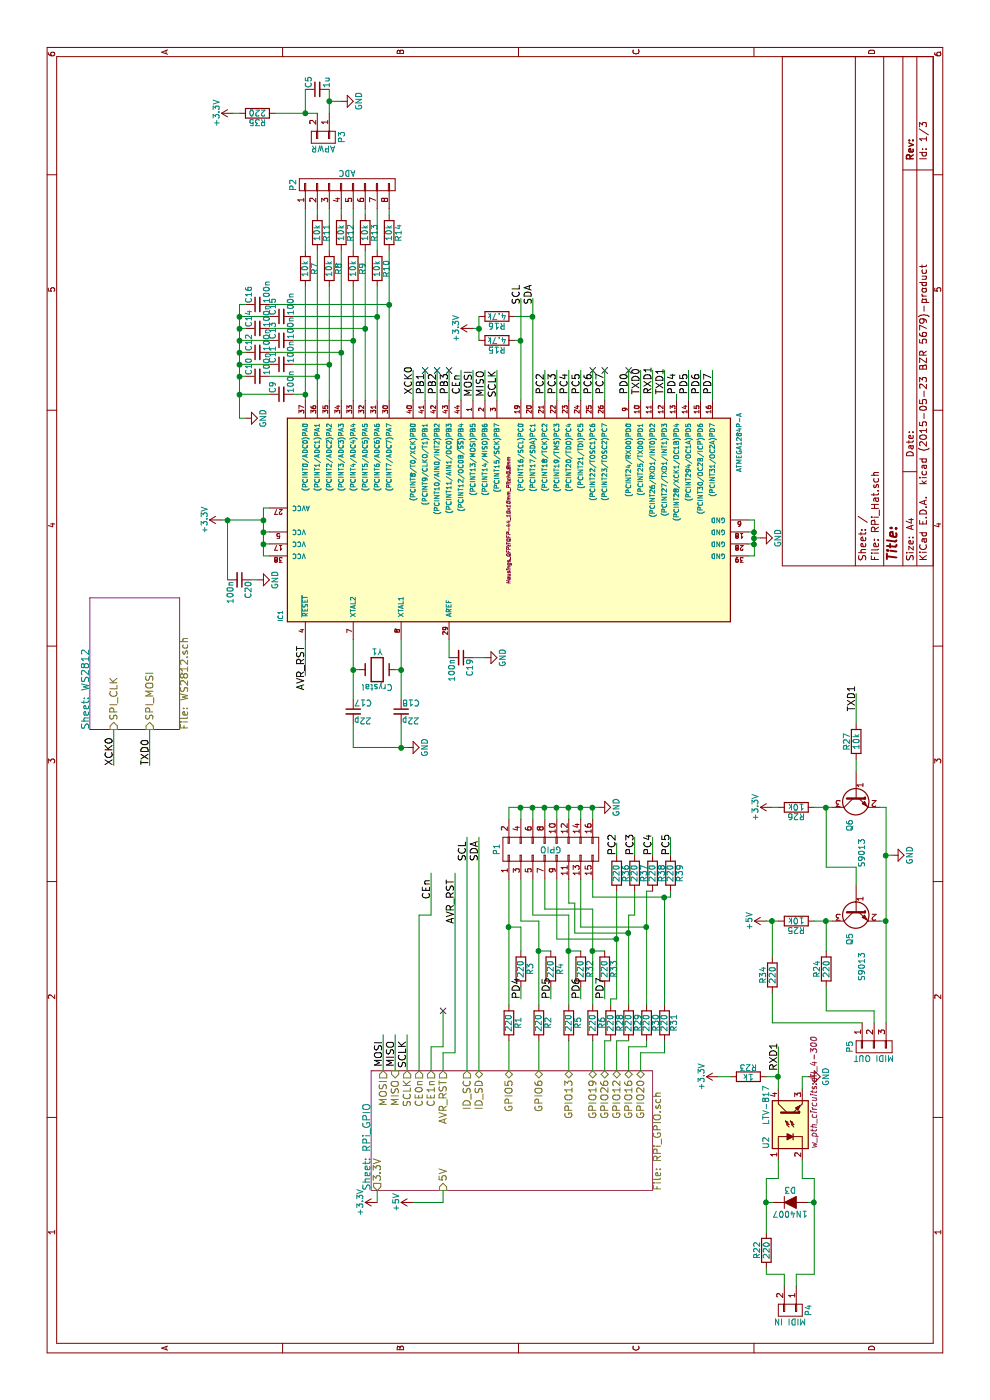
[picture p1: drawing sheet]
EESchema Schematic File Version 2
LIBS:RPi_Hat-rescue
LIBS:power
LIBS:device
LIBS:transistors
LIBS:conn
LIBS:linear
LIBS:regul
LIBS:74xx
LIBS:cmos4000
LIBS:adc-dac
LIBS:memory
LIBS:xilinx
LIBS:special
LIBS:microcontrollers
LIBS:dsp
LIBS:microchip
LIBS:analog_switches
LIBS:motorola
LIBS:texas
LIBS:intel
LIBS:audio
LIBS:interface
LIBS:digital-audio
LIBS:philips
LIBS:display
LIBS:cypress
LIBS:siliconi
LIBS:opto
LIBS:atmel
LIBS:contrib
LIBS:valves
LIBS:MP1496
LIBS:RPi_Hat-cache
EELAYER 25 0
EELAYER END
$Descr A4 11693 8268
encoding utf-8
Sheet 1 3
Title ""
Date ""
Rev ""
Comp ""
Comment1 ""
Comment2 ""
Comment3 ""
Comment4 ""
$EndDescr
$Sheet
S 1750 3100 1000 2350
U 5515D395
F0 "RPi_GPIO" 60
F1 "RPi_GPIO.sch" 60
F2 "5V" I L 1750 3700 60 
F3 "MOSI" O R 2750 3200 60 
F4 "MISO" I R 2750 3300 60 
F5 "SCLK" O R 2750 3400 60 
F6 "3.3V" O L 1750 3150 60 
F7 "CE0n" O R 2750 3500 60 
F8 "CE1n" O R 2750 3600 60 
F9 "AVR_RST" O R 2750 3700 60 
F10 "ID_SC" O R 2750 3900 60 
F11 "ID_SD" B R 2750 4000 60 
F12 "GPIO5" B R 2750 4250 60 
F13 "GPIO6" B R 2750 4500 60 
F14 "GPIO13" B R 2750 4750 60 
F15 "GPIO19" B R 2750 4950 60 
F16 "GPIO26" B R 2750 5050 60 
F17 "GPIO12" B R 2750 5150 60 
F18 "GPIO16" B R 2750 5250 60 
F19 "GPIO20" B R 2750 5350 60 
$EndSheet
Text Label 4350 3600 2    60   ~ 0
CEn
$Comp
L ATMEGA1284P-A IC1
U 1 1
P 7350 4250
F 0 "IC1" H 6500 6130 40  0000 L BNN
F 1 "ATMEGA1284P-A" H 7750 2300 40  0000 L BNN
F 2 "Housings_QFP:TQFP-44_10x10mm_Pitch0.8mm" H 7350 4250 30  0000 C CIN
F 3 "" H 7350 4250 60  0000 C CNN
	1    7350 4250
	1    0    0    -1  
$EndComp
$Comp
L +3.3V #PWR01
U 1 1
P 1650 3150
F 0 "#PWR01" H 1650 3000 50  0001 C CNN
F 1 "+3.3V" H 1650 3290 50  0000 C CNN
F 2 "" H 1650 3150 60  0000 C CNN
F 3 "" H 1650 3150 60  0000 C CNN
	1    1650 3150
	1    0    0    -1  
$EndComp
$Comp
L +3.3V #PWR02
U 1 1
P 7350 1850
F 0 "#PWR02" H 7350 1700 50  0001 C CNN
F 1 "+3.3V" H 7350 1990 50  0000 C CNN
F 2 "" H 7350 1850 60  0000 C CNN
F 3 "" H 7350 1850 60  0000 C CNN
	1    7350 1850
	1    0    0    -1  
$EndComp
$Comp
L GND #PWR03
U 1 1
P 7200 6350
F 0 "#PWR03" H 7200 6100 50  0001 C CNN
F 1 "GND" H 7200 6200 50  0000 C CNN
F 2 "" H 7200 6350 60  0000 C CNN
F 3 "" H 7200 6350 60  0000 C CNN
	1    7200 6350
	1    0    0    -1  
$EndComp
$Comp
L R R7
U 1 1
P 9450 2550
F 0 "R7" V 9530 2550 50  0000 C CNN
F 1 "10k" V 9450 2550 50  0000 C CNN
F 2 "Resistors_SMD:R_0603_HandSoldering" V 9380 2550 30  0001 C CNN
F 3 "" H 9450 2550 30  0000 C CNN
	1    9450 2550
	0    1    1    0   
$EndComp
$Comp
L R R11
U 1 1
P 9750 2650
F 0 "R11" V 9830 2650 50  0000 C CNN
F 1 "10k" V 9750 2650 50  0000 C CNN
F 2 "Resistors_SMD:R_0603_HandSoldering" V 9680 2650 30  0001 C CNN
F 3 "" H 9750 2650 30  0000 C CNN
	1    9750 2650
	0    1    1    0   
$EndComp
$Comp
L R R8
U 1 1
P 9450 2750
F 0 "R8" V 9530 2750 50  0000 C CNN
F 1 "10k" V 9450 2750 50  0000 C CNN
F 2 "Resistors_SMD:R_0603_HandSoldering" V 9380 2750 30  0001 C CNN
F 3 "" H 9450 2750 30  0000 C CNN
	1    9450 2750
	0    1    1    0   
$EndComp
$Comp
L R R12
U 1 1
P 9750 2850
F 0 "R12" V 9830 2850 50  0000 C CNN
F 1 "10k" V 9750 2850 50  0000 C CNN
F 2 "Resistors_SMD:R_0603_HandSoldering" V 9680 2850 30  0001 C CNN
F 3 "" H 9750 2850 30  0000 C CNN
	1    9750 2850
	0    1    1    0   
$EndComp
$Comp
L R R9
U 1 1
P 9450 2950
F 0 "R9" V 9530 2950 50  0000 C CNN
F 1 "10k" V 9450 2950 50  0000 C CNN
F 2 "Resistors_SMD:R_0603_HandSoldering" V 9380 2950 30  0001 C CNN
F 3 "" H 9450 2950 30  0000 C CNN
	1    9450 2950
	0    1    1    0   
$EndComp
$Comp
L R R13
U 1 1
P 9750 3050
F 0 "R13" V 9830 3050 50  0000 C CNN
F 1 "10k" V 9750 3050 50  0000 C CNN
F 2 "Resistors_SMD:R_0603_HandSoldering" V 9680 3050 30  0001 C CNN
F 3 "" H 9750 3050 30  0000 C CNN
	1    9750 3050
	0    1    1    0   
$EndComp
$Comp
L R R10
U 1 1
P 9450 3150
F 0 "R10" V 9530 3150 50  0000 C CNN
F 1 "10k" V 9450 3150 50  0000 C CNN
F 2 "Resistors_SMD:R_0603_HandSoldering" V 9380 3150 30  0001 C CNN
F 3 "" H 9450 3150 30  0000 C CNN
	1    9450 3150
	0    1    1    0   
$EndComp
$Comp
L R R14
U 1 1
P 9750 3250
F 0 "R14" V 9830 3250 50  0000 C CNN
F 1 "10k" V 9750 3250 50  0000 C CNN
F 2 "Resistors_SMD:R_0603_HandSoldering" V 9680 3250 30  0001 C CNN
F 3 "" H 9750 3250 30  0000 C CNN
	1    9750 3250
	0    1    1    0   
$EndComp
$Comp
L C_Small C9
U 1 1
P 8400 2350
F 0 "C9" H 8410 2420 50  0000 L CNN
F 1 "100n" H 8410 2270 50  0000 L CNN
F 2 "Capacitors_SMD:C_0603_HandSoldering" H 8400 2350 60  0001 C CNN
F 3 "" H 8400 2350 60  0000 C CNN
	1    8400 2350
	1    0    0    -1  
$EndComp
$Comp
L C_Small C10
U 1 1
P 8550 2150
F 0 "C10" H 8560 2220 50  0000 L CNN
F 1 "100n" H 8560 2070 50  0000 L CNN
F 2 "Capacitors_SMD:C_0603_HandSoldering" H 8550 2150 60  0001 C CNN
F 3 "" H 8550 2150 60  0000 C CNN
	1    8550 2150
	1    0    0    -1  
$EndComp
$Comp
L C_Small C11
U 1 1
P 8650 2350
F 0 "C11" H 8660 2420 50  0000 L CNN
F 1 "100n" H 8660 2270 50  0000 L CNN
F 2 "Capacitors_SMD:C_0603_HandSoldering" H 8650 2350 60  0001 C CNN
F 3 "" H 8650 2350 60  0000 C CNN
	1    8650 2350
	1    0    0    -1  
$EndComp
$Comp
L C_Small C12
U 1 1
P 8750 2150
F 0 "C12" H 8760 2220 50  0000 L CNN
F 1 "100n" H 8760 2070 50  0000 L CNN
F 2 "Capacitors_SMD:C_0603_HandSoldering" H 8750 2150 60  0001 C CNN
F 3 "" H 8750 2150 60  0000 C CNN
	1    8750 2150
	1    0    0    -1  
$EndComp
$Comp
L C_Small C13
U 1 1
P 8850 2350
F 0 "C13" H 8860 2420 50  0000 L CNN
F 1 "100n" H 8860 2270 50  0000 L CNN
F 2 "Capacitors_SMD:C_0603_HandSoldering" H 8850 2350 60  0001 C CNN
F 3 "" H 8850 2350 60  0000 C CNN
	1    8850 2350
	1    0    0    -1  
$EndComp
$Comp
L C_Small C14
U 1 1
P 8950 2150
F 0 "C14" H 8960 2220 50  0000 L CNN
F 1 "100n" H 8960 2070 50  0000 L CNN
F 2 "Capacitors_SMD:C_0603_HandSoldering" H 8950 2150 60  0001 C CNN
F 3 "" H 8950 2150 60  0000 C CNN
	1    8950 2150
	1    0    0    -1  
$EndComp
$Comp
L C_Small C15
U 1 1
P 9050 2350
F 0 "C15" H 9060 2420 50  0000 L CNN
F 1 "100n" H 9060 2270 50  0000 L CNN
F 2 "Capacitors_SMD:C_0603_HandSoldering" H 9050 2350 60  0001 C CNN
F 3 "" H 9050 2350 60  0000 C CNN
	1    9050 2350
	1    0    0    -1  
$EndComp
$Comp
L C_Small C16
U 1 1
P 9150 2150
F 0 "C16" H 9160 2220 50  0000 L CNN
F 1 "100n" H 9160 2070 50  0000 L CNN
F 2 "Capacitors_SMD:C_0603_HandSoldering" H 9150 2150 60  0001 C CNN
F 3 "" H 9150 2150 60  0000 C CNN
	1    9150 2150
	1    0    0    -1  
$EndComp
Text Label 4350 3800 2    60   ~ 0
AVR_RST
Text Label 6300 2550 2    60   ~ 0
AVR_RST
$Comp
L C_Small C17
U 1 1
P 5750 2950
F 0 "C17" H 5760 3020 50  0000 L CNN
F 1 "22p" H 5760 2870 50  0000 L CNN
F 2 "Capacitors_SMD:C_0603_HandSoldering" H 5750 2950 60  0001 C CNN
F 3 "" H 5750 2950 60  0000 C CNN
	1    5750 2950
	0    1    1    0   
$EndComp
$Comp
L C_Small C18
U 1 1
P 5750 3350
F 0 "C18" H 5760 3420 50  0000 L CNN
F 1 "22p" H 5760 3270 50  0000 L CNN
F 2 "Capacitors_SMD:C_0603_HandSoldering" H 5750 3350 60  0001 C CNN
F 3 "" H 5750 3350 60  0000 C CNN
	1    5750 3350
	0    1    1    0   
$EndComp
$Comp
L GND #PWR04
U 1 1
P 5450 3400
F 0 "#PWR04" H 5450 3150 50  0001 C CNN
F 1 "GND" H 5450 3250 50  0000 C CNN
F 2 "" H 5450 3400 60  0000 C CNN
F 3 "" H 5450 3400 60  0000 C CNN
	1    5450 3400
	1    0    0    -1  
$EndComp
$Comp
L C_Small C19
U 1 1
P 6200 3850
F 0 "C19" H 6210 3920 50  0000 L CNN
F 1 "100n" H 6210 3770 50  0000 L CNN
F 2 "Capacitors_SMD:C_0603_HandSoldering" H 6200 3850 60  0001 C CNN
F 3 "" H 6200 3850 60  0000 C CNN
	1    6200 3850
	-1   0    0    1   
$EndComp
$Comp
L GND #PWR05
U 1 1
P 6200 4050
F 0 "#PWR05" H 6200 3800 50  0001 C CNN
F 1 "GND" H 6200 3900 50  0000 C CNN
F 2 "" H 6200 4050 60  0000 C CNN
F 3 "" H 6200 4050 60  0000 C CNN
	1    6200 4050
	1    0    0    -1  
$EndComp
Text Label 3000 3200 2    60   ~ 0
MOSI
Text Label 3000 3300 2    60   ~ 0
MISO
Text Label 3000 3400 2    60   ~ 0
SCLK
Text Label 8600 3950 2    60   ~ 0
MOSI
Text Label 8600 4050 2    60   ~ 0
MISO
Text Label 8600 4150 2    60   ~ 0
SCLK
$Comp
L C_Small C20
U 1 1
P 6850 2000
F 0 "C20" H 6860 2070 50  0000 L CNN
F 1 "100n" H 6860 1920 50  0000 L CNN
F 2 "Capacitors_SMD:C_0603_HandSoldering" H 6850 2000 60  0001 C CNN
F 3 "" H 6850 2000 60  0000 C CNN
	1    6850 2000
	-1   0    0    1   
$EndComp
$Comp
L GND #PWR06
U 1 1
P 6850 2150
F 0 "#PWR06" H 6850 1900 50  0001 C CNN
F 1 "GND" H 6850 2000 50  0000 C CNN
F 2 "" H 6850 2150 60  0000 C CNN
F 3 "" H 6850 2150 60  0000 C CNN
	1    6850 2150
	1    0    0    -1  
$EndComp
$Comp
L Crystal Y1
U 1 1
P 6100 3150
F 0 "Y1" H 6100 3300 50  0000 C CNN
F 1 "Crystal" H 6100 3000 50  0000 C CNN
F 2 "Crystals:Crystal_HC49-U_Vertical" H 6100 3150 60  0001 C CNN
F 3 "" H 6100 3150 60  0000 C CNN
	1    6100 3150
	0    1    1    0   
$EndComp
Text Label 8400 3850 0    60   ~ 0
CEn
$Comp
L R R15
U 1 1
P 8850 4150
F 0 "R15" V 8930 4150 50  0000 C CNN
F 1 "4.7k" V 8850 4150 50  0000 C CNN
F 2 "Resistors_SMD:R_0603_HandSoldering" V 8780 4150 30  0001 C CNN
F 3 "" H 8850 4150 30  0000 C CNN
	1    8850 4150
	-1   0    0    1   
$EndComp
$Comp
L R R16
U 1 1
P 9050 4150
F 0 "R16" V 9130 4150 50  0000 C CNN
F 1 "4.7k" V 9050 4150 50  0000 C CNN
F 2 "Resistors_SMD:R_0603_HandSoldering" V 8980 4150 30  0001 C CNN
F 3 "" H 9050 4150 30  0000 C CNN
	1    9050 4150
	-1   0    0    1   
$EndComp
$Comp
L +3.3V #PWR07
U 1 1
P 8950 3950
F 0 "#PWR07" H 8950 3800 50  0001 C CNN
F 1 "+3.3V" H 8950 4090 50  0000 C CNN
F 2 "" H 8950 3950 60  0000 C CNN
F 3 "" H 8950 3950 60  0000 C CNN
	1    8950 3950
	1    0    0    -1  
$EndComp
Text Label 9150 4350 0    60   ~ 0
SCL
Text Label 9150 4450 0    60   ~ 0
SDA
Text Label 4500 3900 0    60   ~ 0
SCL
Text Label 4500 4000 0    60   ~ 0
SDA
Text Label 8400 5350 0    60   ~ 0
TXD0
Text Label 8400 3450 0    60   ~ 0
XCK0
$Comp
L +5V #PWR08
U 1 1
P 1650 3450
F 0 "#PWR08" H 1650 3300 50  0001 C CNN
F 1 "+5V" H 1650 3590 50  0000 C CNN
F 2 "" H 1650 3450 60  0000 C CNN
F 3 "" H 1650 3450 60  0000 C CNN
	1    1650 3450
	1    0    0    -1  
$EndComp
Text Label 8400 3550 0    60   ~ 0
PB1
Text Label 8400 3650 0    60   ~ 0
PB2
Text Label 8400 3750 0    60   ~ 0
PB3
Text Label 8400 4550 0    60   ~ 0
PC2
Text Label 8400 4650 0    60   ~ 0
PC3
Text Label 8400 4750 0    60   ~ 0
PC4
Text Label 8400 4850 0    60   ~ 0
PC5
Text Label 8400 4950 0    60   ~ 0
PC6
Text Label 8400 5050 0    60   ~ 0
PC7
Text Label 8400 5250 0    60   ~ 0
PD0
Text Label 8400 5450 0    60   ~ 0
RXD1
Text Label 8400 5550 0    60   ~ 0
TXD1
Text Label 8400 5650 0    60   ~ 0
PD4
Text Label 8400 5750 0    60   ~ 0
PD5
Text Label 8400 5850 0    60   ~ 0
PD6
Text Label 8400 5950 0    60   ~ 0
PD7
NoConn ~ 8600 3550
NoConn ~ 8600 3650
NoConn ~ 8600 3750
NoConn ~ 8600 4950
NoConn ~ 8600 5050
NoConn ~ 8600 5250
$Comp
L LTV-817 U2
U 1 1
P 2300 6600
F 0 "U2" H 2100 6800 50  0000 L CNN
F 1 "LTV-817" H 2300 6800 50  0000 L CNN
F 2 "w_pth_circuits:dil_4-300" H 2100 6400 50  0000 L CIN
F 3 "" H 2300 6500 50  0000 L CNN
	1    2300 6600
	1    0    0    -1  
$EndComp
$Comp
L R R22
U 1 1
P 1250 6400
F 0 "R22" V 1330 6400 50  0000 C CNN
F 1 "220" V 1250 6400 50  0000 C CNN
F 2 "Resistors_SMD:R_0603_HandSoldering" V 1180 6400 30  0001 C CNN
F 3 "" H 1250 6400 30  0000 C CNN
	1    1250 6400
	0    -1   -1   0   
$EndComp
$Comp
L CONN_01X02 P4
U 1 1
P 750 6600
F 0 "P4" H 750 6750 50  0000 C CNN
F 1 "MIDI IN" V 850 6600 50  0000 C CNN
F 2 "Pin_Headers:Pin_Header_Straight_1x02" H 750 6600 60  0001 C CNN
F 3 "" H 750 6600 60  0000 C CNN
	1    750  6600
	-1   0    0    1   
$EndComp
$Comp
L D D3
U 1 1
P 1650 6600
F 0 "D3" H 1650 6700 50  0000 C CNN
F 1 "1N4007" H 1650 6500 50  0000 C CNN
F 2 "Diodes_SMD:Diode-DO-214BA" H 1650 6600 60  0001 C CNN
F 3 "" H 1650 6600 60  0000 C CNN
	1    1650 6600
	0    1    1    0   
$EndComp
$Comp
L GND #PWR09
U 1 1
P 2700 6750
F 0 "#PWR09" H 2700 6500 50  0001 C CNN
F 1 "GND" H 2700 6600 50  0000 C CNN
F 2 "" H 2700 6750 60  0000 C CNN
F 3 "" H 2700 6750 60  0000 C CNN
	1    2700 6750
	1    0    0    -1  
$EndComp
$Comp
L R R23
U 1 1
P 2700 6250
F 0 "R23" V 2780 6250 50  0000 C CNN
F 1 "1k" V 2700 6250 50  0000 C CNN
F 2 "Resistors_SMD:R_0603_HandSoldering" V 2630 6250 30  0001 C CNN
F 3 "" H 2700 6250 30  0000 C CNN
	1    2700 6250
	1    0    0    -1  
$EndComp
$Comp
L +3.3V #PWR010
U 1 1
P 2700 6000
F 0 "#PWR010" H 2700 5850 50  0001 C CNN
F 1 "+3.3V" H 2700 6140 50  0000 C CNN
F 2 "" H 2700 6000 60  0000 C CNN
F 3 "" H 2700 6000 60  0000 C CNN
	1    2700 6000
	1    0    0    -1  
$EndComp
Text Label 2750 6500 0    60   ~ 0
RXD1
$Comp
L Q_NPN_BEC-RESCUE-RPi_Hat Q6
U 1 1
P 5050 7150
F 0 "Q6" H 5350 7200 50  0000 R CNN
F 1 "S9013" H 5650 7100 50  0000 R CNN
F 2 "Housings_SOT-23_SOT-143_TSOT-6:SOT-23_Handsoldering" H 5250 7250 29  0001 C CNN
F 3 "" H 5050 7150 60  0000 C CNN
	1    5050 7150
	-1   0    0    -1  
$EndComp
$Comp
L Q_NPN_BEC-RESCUE-RPi_Hat Q5
U 1 1
P 4100 7150
F 0 "Q5" H 4400 7200 50  0000 R CNN
F 1 "S9013" H 4700 7100 50  0000 R CNN
F 2 "Housings_SOT-23_SOT-143_TSOT-6:SOT-23_Handsoldering" H 4300 7250 29  0001 C CNN
F 3 "" H 4100 7150 60  0000 C CNN
	1    4100 7150
	-1   0    0    -1  
$EndComp
$Comp
L GND #PWR011
U 1 1
P 4550 7450
F 0 "#PWR011" H 4550 7200 50  0001 C CNN
F 1 "GND" H 4550 7300 50  0000 C CNN
F 2 "" H 4550 7450 60  0000 C CNN
F 3 "" H 4550 7450 60  0000 C CNN
	1    4550 7450
	1    0    0    -1  
$EndComp
$Comp
L R R25
U 1 1
P 4000 6650
F 0 "R25" V 4080 6650 50  0000 C CNN
F 1 "10k" V 4000 6650 50  0000 C CNN
F 2 "Resistors_SMD:R_0603_HandSoldering" V 3930 6650 30  0001 C CNN
F 3 "" H 4000 6650 30  0000 C CNN
	1    4000 6650
	-1   0    0    1   
$EndComp
$Comp
L R R26
U 1 1
P 4950 6650
F 0 "R26" V 5030 6650 50  0000 C CNN
F 1 "10k" V 4950 6650 50  0000 C CNN
F 2 "Resistors_SMD:R_0603_HandSoldering" V 4880 6650 30  0001 C CNN
F 3 "" H 4950 6650 30  0000 C CNN
	1    4950 6650
	-1   0    0    1   
$EndComp
$Comp
L +3.3V #PWR012
U 1 1
P 4950 6450
F 0 "#PWR012" H 4950 6300 50  0001 C CNN
F 1 "+3.3V" H 4950 6590 50  0000 C CNN
F 2 "" H 4950 6450 60  0000 C CNN
F 3 "" H 4950 6450 60  0000 C CNN
	1    4950 6450
	1    0    0    -1  
$EndComp
$Comp
L +5V #PWR013
U 1 1
P 4000 6400
F 0 "#PWR013" H 4000 6250 50  0001 C CNN
F 1 "+5V" H 4000 6540 50  0000 C CNN
F 2 "" H 4000 6400 60  0000 C CNN
F 3 "" H 4000 6400 60  0000 C CNN
	1    4000 6400
	1    0    0    -1  
$EndComp
$Comp
L CONN_01X03 P5
U 1 1
P 2950 7300
F 0 "P5" H 2950 7500 50  0000 C CNN
F 1 "MIDI OUT" V 3050 7300 50  0000 C CNN
F 2 "Pin_Headers:Pin_Header_Straight_1x03" H 2950 7300 60  0001 C CNN
F 3 "" H 2950 7300 60  0000 C CNN
	1    2950 7300
	-1   0    0    -1  
$EndComp
$Comp
L R R24
U 1 1
P 3600 6900
F 0 "R24" V 3680 6900 50  0000 C CNN
F 1 "220" V 3600 6900 50  0000 C CNN
F 2 "Resistors_SMD:R_0603_HandSoldering" V 3530 6900 30  0001 C CNN
F 3 "" H 3600 6900 30  0000 C CNN
	1    3600 6900
	0    -1   -1   0   
$EndComp
$Comp
L R R27
U 1 1
P 5500 7150
F 0 "R27" V 5580 7150 50  0000 C CNN
F 1 "10k" V 5500 7150 50  0000 C CNN
F 2 "Resistors_SMD:R_0603_HandSoldering" V 5430 7150 30  0001 C CNN
F 3 "" H 5500 7150 30  0000 C CNN
	1    5500 7150
	0    -1   -1   0   
$EndComp
Text Label 5750 7150 0    60   ~ 0
TXD1
$Sheet
S 5600 750  1100 750 
U 554A61C7
F0 "WS2812" 60
F1 "WS2812.sch" 60
F2 "SPI_CLK" I L 5600 950 60 
F3 "SPI_MOSI" I L 5600 1250 60 
$EndSheet
Text Label 5300 950  0    60   ~ 0
XCK0
Text Label 5300 1250 0    60   ~ 0
TXD0
$Comp
L R R1
U 1 1
P 3150 4250
F 0 "R1" V 3230 4250 50  0000 C CNN
F 1 "220" V 3150 4250 50  0000 C CNN
F 2 "Resistors_SMD:R_0603_HandSoldering" V 3080 4250 30  0001 C CNN
F 3 "" H 3150 4250 30  0000 C CNN
	1    3150 4250
	0    1    1    0   
$EndComp
$Comp
L R R3
U 1 1
P 3600 4350
F 0 "R3" V 3680 4350 50  0000 C CNN
F 1 "220" V 3600 4350 50  0000 C CNN
F 2 "Resistors_SMD:R_0603_HandSoldering" V 3530 4350 30  0001 C CNN
F 3 "" H 3600 4350 30  0000 C CNN
	1    3600 4350
	0    1    1    0   
$EndComp
Text Label 3350 4350 0    60   ~ 0
PD4
$Comp
L R R2
U 1 1
P 3150 4500
F 0 "R2" V 3230 4500 50  0000 C CNN
F 1 "220" V 3150 4500 50  0000 C CNN
F 2 "Resistors_SMD:R_0603_HandSoldering" V 3080 4500 30  0001 C CNN
F 3 "" H 3150 4500 30  0000 C CNN
	1    3150 4500
	0    1    1    0   
$EndComp
$Comp
L R R4
U 1 1
P 3600 4600
F 0 "R4" V 3680 4600 50  0000 C CNN
F 1 "220" V 3600 4600 50  0000 C CNN
F 2 "Resistors_SMD:R_0603_HandSoldering" V 3530 4600 30  0001 C CNN
F 3 "" H 3600 4600 30  0000 C CNN
	1    3600 4600
	0    1    1    0   
$EndComp
Text Label 3350 4600 0    60   ~ 0
PD5
$Comp
L R R5
U 1 1
P 3150 4750
F 0 "R5" V 3230 4750 50  0000 C CNN
F 1 "220" V 3150 4750 50  0000 C CNN
F 2 "Resistors_SMD:R_0603_HandSoldering" V 3080 4750 30  0001 C CNN
F 3 "" H 3150 4750 30  0000 C CNN
	1    3150 4750
	0    1    1    0   
$EndComp
$Comp
L R R32
U 1 1
P 3600 4850
F 0 "R32" V 3680 4850 50  0000 C CNN
F 1 "220" V 3600 4850 50  0000 C CNN
F 2 "Resistors_SMD:R_0603_HandSoldering" V 3530 4850 30  0001 C CNN
F 3 "" H 3600 4850 30  0000 C CNN
	1    3600 4850
	0    1    1    0   
$EndComp
Text Label 3350 4850 0    60   ~ 0
PD6
$Comp
L R R6
U 1 1
P 3150 4950
F 0 "R6" V 3230 4950 50  0000 C CNN
F 1 "220" V 3150 4950 50  0000 C CNN
F 2 "Resistors_SMD:R_0603_HandSoldering" V 3080 4950 30  0001 C CNN
F 3 "" H 3150 4950 30  0000 C CNN
	1    3150 4950
	0    1    1    0   
$EndComp
$Comp
L R R33
U 1 1
P 3600 5050
F 0 "R33" V 3680 5050 50  0000 C CNN
F 1 "220" V 3600 5050 50  0000 C CNN
F 2 "Resistors_SMD:R_0603_HandSoldering" V 3530 5050 30  0001 C CNN
F 3 "" H 3600 5050 30  0000 C CNN
	1    3600 5050
	0    1    1    0   
$EndComp
Text Label 3350 5050 0    60   ~ 0
PD7
$Comp
L R R28
U 1 1
P 3150 5100
F 0 "R28" V 3230 5100 50  0000 C CNN
F 1 "220" V 3150 5100 50  0000 C CNN
F 2 "Resistors_SMD:R_0603_HandSoldering" V 3080 5100 30  0001 C CNN
F 3 "" H 3150 5100 30  0000 C CNN
	1    3150 5100
	0    1    1    0   
$EndComp
$Comp
L R R29
U 1 1
P 3150 5250
F 0 "R29" V 3230 5250 50  0000 C CNN
F 1 "220" V 3150 5250 50  0000 C CNN
F 2 "Resistors_SMD:R_0603_HandSoldering" V 3080 5250 30  0001 C CNN
F 3 "" H 3150 5250 30  0000 C CNN
	1    3150 5250
	0    1    1    0   
$EndComp
$Comp
L R R30
U 1 1
P 3150 5400
F 0 "R30" V 3230 5400 50  0000 C CNN
F 1 "220" V 3150 5400 50  0000 C CNN
F 2 "Resistors_SMD:R_0603_HandSoldering" V 3080 5400 30  0001 C CNN
F 3 "" H 3150 5400 30  0000 C CNN
	1    3150 5400
	0    1    1    0   
$EndComp
$Comp
L R R31
U 1 1
P 3150 5550
F 0 "R31" V 3230 5550 50  0000 C CNN
F 1 "220" V 3150 5550 50  0000 C CNN
F 2 "Resistors_SMD:R_0603_HandSoldering" V 3080 5550 30  0001 C CNN
F 3 "" H 3150 5550 30  0000 C CNN
	1    3150 5550
	0    1    1    0   
$EndComp
$Comp
L R R34
U 1 1
P 3550 6450
F 0 "R34" V 3630 6450 50  0000 C CNN
F 1 "220" V 3550 6450 50  0000 C CNN
F 2 "Resistors_SMD:R_0603_HandSoldering" V 3480 6450 30  0001 C CNN
F 3 "" H 3550 6450 30  0000 C CNN
	1    3550 6450
	0    -1   -1   0   
$EndComp
$Comp
L C_Small C5
U 1 1
P 10950 2650
F 0 "C5" H 10960 2720 50  0000 L CNN
F 1 "1u" H 10960 2570 50  0000 L CNN
F 2 "Capacitors_SMD:C_0603_HandSoldering" H 10950 2650 60  0001 C CNN
F 3 "" H 10950 2650 60  0000 C CNN
	1    10950 2650
	1    0    0    -1  
$EndComp
$Comp
L R R35
U 1 1
P 10750 2150
F 0 "R35" V 10830 2150 50  0000 C CNN
F 1 "220" V 10750 2150 50  0000 C CNN
F 2 "Resistors_SMD:R_0603_HandSoldering" V 10680 2150 30  0001 C CNN
F 3 "" H 10750 2150 30  0000 C CNN
	1    10750 2150
	-1   0    0    1   
$EndComp
$Comp
L +3.3V #PWR014
U 1 1
P 10750 1950
F 0 "#PWR014" H 10750 1800 50  0001 C CNN
F 1 "+3.3V" H 10750 2090 50  0000 C CNN
F 2 "" H 10750 1950 60  0000 C CNN
F 3 "" H 10750 1950 60  0000 C CNN
	1    10750 1950
	1    0    0    -1  
$EndComp
$Comp
L GND #PWR015
U 1 1
P 8200 2050
F 0 "#PWR015" H 8200 1800 50  0001 C CNN
F 1 "GND" H 8200 1900 50  0000 C CNN
F 2 "" H 8200 2050 60  0000 C CNN
F 3 "" H 8200 2050 60  0000 C CNN
	1    8200 2050
	1    0    0    -1  
$EndComp
$Comp
L R R36
U 1 1
P 4400 5150
F 0 "R36" V 4480 5150 50  0000 C CNN
F 1 "220" V 4400 5150 50  0000 C CNN
F 2 "Resistors_SMD:R_0603_HandSoldering" V 4330 5150 30  0001 C CNN
F 3 "" H 4400 5150 30  0000 C CNN
	1    4400 5150
	0    1    1    0   
$EndComp
Text Label 4550 5150 0    60   ~ 0
PC2
$Comp
L R R37
U 1 1
P 4400 5300
F 0 "R37" V 4480 5300 50  0000 C CNN
F 1 "220" V 4400 5300 50  0000 C CNN
F 2 "Resistors_SMD:R_0603_HandSoldering" V 4330 5300 30  0001 C CNN
F 3 "" H 4400 5300 30  0000 C CNN
	1    4400 5300
	0    1    1    0   
$EndComp
Text Label 4550 5300 0    60   ~ 0
PC3
$Comp
L R R38
U 1 1
P 4400 5450
F 0 "R38" V 4480 5450 50  0000 C CNN
F 1 "220" V 4400 5450 50  0000 C CNN
F 2 "Resistors_SMD:R_0603_HandSoldering" V 4330 5450 30  0001 C CNN
F 3 "" H 4400 5450 30  0000 C CNN
	1    4400 5450
	0    1    1    0   
$EndComp
$Comp
L R R39
U 1 1
P 4400 5600
F 0 "R39" V 4480 5600 50  0000 C CNN
F 1 "220" V 4400 5600 50  0000 C CNN
F 2 "Resistors_SMD:R_0603_HandSoldering" V 4330 5600 30  0001 C CNN
F 3 "" H 4400 5600 30  0000 C CNN
	1    4400 5600
	0    1    1    0   
$EndComp
Text Label 4550 5450 0    60   ~ 0
PC4
Text Label 4550 5600 0    60   ~ 0
PC5
Wire Wire Line
	2750 3500 4050 3500
Wire Wire Line
	2750 3600 2950 3600
Wire Wire Line
	2950 3600 2950 3700
Wire Wire Line
	2950 3700 3250 3700
Wire Wire Line
	4050 3600 4400 3600
Wire Wire Line
	7350 2200 7350 1850
Wire Wire Line
	7050 2200 7450 2200
Wire Wire Line
	7450 2200 7450 2250
Wire Wire Line
	7250 2200 7250 2250
Connection ~ 7350 2200
Wire Wire Line
	7150 2200 7150 2250
Connection ~ 7250 2200
Wire Wire Line
	7050 2200 7050 2250
Connection ~ 7150 2200
Wire Wire Line
	7050 6250 7050 6300
Wire Wire Line
	7050 6300 7350 6300
Wire Wire Line
	7350 6300 7350 6250
Wire Wire Line
	7250 6250 7250 6300
Connection ~ 7250 6300
Wire Wire Line
	7150 6250 7150 6300
Connection ~ 7150 6300
Wire Wire Line
	7200 6300 7200 6350
Connection ~ 7200 6300
Wire Wire Line
	8350 2550 9300 2550
Wire Wire Line
	8350 2650 9600 2650
Wire Wire Line
	8350 2750 9300 2750
Wire Wire Line
	8350 2850 9600 2850
Wire Wire Line
	8350 2950 9300 2950
Wire Wire Line
	8350 3050 9600 3050
Wire Wire Line
	8350 3150 9300 3150
Wire Wire Line
	8350 3250 9600 3250
Wire Wire Line
	8400 2250 8400 2000
Wire Wire Line
	9150 2000 9150 2050
Wire Wire Line
	8950 2050 8950 2000
Connection ~ 8950 2000
Wire Wire Line
	8750 2000 8750 2050
Connection ~ 8750 2000
Wire Wire Line
	8550 2000 8550 2050
Connection ~ 8550 2000
Wire Wire Line
	8650 2000 8650 2250
Connection ~ 8650 2000
Wire Wire Line
	8850 2250 8850 2000
Connection ~ 8850 2000
Wire Wire Line
	9050 2250 9050 2000
Connection ~ 9050 2000
Wire Wire Line
	8400 2450 8400 2550
Connection ~ 8400 2550
Wire Wire Line
	8550 2250 8550 2650
Connection ~ 8550 2650
Wire Wire Line
	8650 2750 8650 2450
Connection ~ 8650 2750
Wire Wire Line
	8750 2250 8750 2850
Connection ~ 8750 2850
Wire Wire Line
	8850 2450 8850 2950
Connection ~ 8850 2950
Wire Wire Line
	8950 2250 8950 3050
Connection ~ 8950 3050
Wire Wire Line
	9050 2450 9050 3150
Connection ~ 9050 3150
Wire Wire Line
	9150 2250 9150 3250
Connection ~ 9150 3250
Wire Wire Line
	9600 2550 9950 2550
Wire Wire Line
	9900 2650 9950 2650
Wire Wire Line
	9600 2750 9950 2750
Wire Wire Line
	9900 2850 9950 2850
Wire Wire Line
	9600 2950 9950 2950
Wire Wire Line
	9900 3050 9950 3050
Wire Wire Line
	9600 3150 9950 3150
Wire Wire Line
	9900 3250 9950 3250
Wire Wire Line
	2750 3700 2900 3700
Wire Wire Line
	2900 3700 2900 3800
Wire Wire Line
	2900 3800 4400 3800
Wire Wire Line
	6350 2550 6050 2550
Wire Wire Line
	5850 2950 6350 2950
Wire Wire Line
	5850 3350 6350 3350
Connection ~ 6100 3350
Connection ~ 6100 2950
Wire Wire Line
	5450 2950 5450 3400
Wire Wire Line
	5650 3350 5450 3350
Connection ~ 5450 3350
Wire Wire Line
	5450 2950 5650 2950
Wire Wire Line
	6200 3950 6200 4050
Wire Wire Line
	6200 3750 6350 3750
Wire Wire Line
	2750 3200 3050 3200
Wire Wire Line
	2750 3300 3050 3300
Wire Wire Line
	2750 3400 3050 3400
Wire Wire Line
	8350 3950 8600 3950
Wire Wire Line
	8350 4050 8600 4050
Wire Wire Line
	8350 4150 8600 4150
Wire Wire Line
	6850 2150 6850 2100
Wire Wire Line
	7350 1900 6850 1900
Connection ~ 7350 1900
Wire Wire Line
	6100 3300 6100 3350
Wire Wire Line
	6100 3000 6100 2950
Wire Wire Line
	8350 3850 8600 3850
Wire Wire Line
	8350 4350 9200 4350
Wire Wire Line
	8350 4450 9200 4450
Wire Wire Line
	8850 4000 9050 4000
Wire Wire Line
	8950 4000 8950 3950
Connection ~ 8950 4000
Wire Wire Line
	8850 4350 8850 4300
Wire Wire Line
	9050 4450 9050 4300
Connection ~ 8850 4350
Connection ~ 9050 4450
Wire Wire Line
	1650 3150 1750 3150
Wire Wire Line
	2750 3900 4700 3900
Wire Wire Line
	2750 4000 4700 4000
Wire Wire Line
	8350 3450 8600 3450
Wire Wire Line
	8350 3550 8600 3550
Wire Wire Line
	8350 3650 8600 3650
Wire Wire Line
	8350 3750 8600 3750
Wire Wire Line
	8350 4550 8600 4550
Wire Wire Line
	8350 4650 8600 4650
Wire Wire Line
	8350 4750 8600 4750
Wire Wire Line
	8350 4850 8600 4850
Wire Wire Line
	8350 4950 8600 4950
Wire Wire Line
	8350 5050 8600 5050
Wire Wire Line
	8350 5250 8600 5250
Wire Wire Line
	8350 5350 8600 5350
Wire Wire Line
	1650 3450 1650 3700
Wire Wire Line
	8350 5450 8600 5450
Wire Wire Line
	8350 5550 8600 5550
Wire Wire Line
	8350 5750 8600 5750
Wire Wire Line
	8350 5850 8600 5850
Wire Wire Line
	8350 5950 8600 5950
Wire Wire Line
	1650 6450 1650 6400
Wire Wire Line
	1400 6400 1850 6400
Wire Wire Line
	1850 6400 1850 6500
Wire Wire Line
	1850 6500 2000 6500
Wire Wire Line
	2000 6700 1850 6700
Wire Wire Line
	1850 6700 1850 6800
Wire Wire Line
	1850 6800 1050 6800
Wire Wire Line
	1650 6800 1650 6750
Connection ~ 1650 6400
Wire Wire Line
	950  6550 1050 6550
Wire Wire Line
	1050 6550 1050 6400
Wire Wire Line
	1050 6400 1100 6400
Wire Wire Line
	950  6650 1050 6650
Wire Wire Line
	1050 6650 1050 6800
Connection ~ 1650 6800
Wire Wire Line
	2700 6750 2700 6700
Wire Wire Line
	2700 6700 2600 6700
Wire Wire Line
	2700 6000 2700 6100
Wire Wire Line
	2700 6400 2700 6500
Wire Wire Line
	2600 6500 2950 6500
Connection ~ 2700 6500
Wire Wire Line
	4300 7150 4450 7150
Wire Wire Line
	4450 7150 4450 6900
Wire Wire Line
	4450 6900 4950 6900
Wire Wire Line
	4950 6800 4950 6950
Wire Wire Line
	4000 7350 4000 7400
Wire Wire Line
	3150 7400 4950 7400
Wire Wire Line
	4550 7400 4550 7450
Wire Wire Line
	4950 7400 4950 7350
Connection ~ 4550 7400
Wire Wire Line
	4950 6450 4950 6500
Connection ~ 4950 6900
Wire Wire Line
	4000 6800 4000 6950
Wire Wire Line
	4000 6400 4000 6500
Wire Wire Line
	3750 6900 4000 6900
Connection ~ 4000 6900
Connection ~ 4000 7400
Wire Wire Line
	3150 7200 3150 6450
Wire Wire Line
	3450 6900 3250 6900
Wire Wire Line
	3250 6900 3250 7300
Wire Wire Line
	3250 7300 3150 7300
Connection ~ 4000 6450
Wire Wire Line
	5250 7150 5350 7150
Wire Wire Line
	5650 7150 5900 7150
Wire Wire Line
	5600 950  5300 950 
Wire Wire Line
	5600 1250 5300 1250
Wire Wire Line
	2750 4250 3000 4250
Wire Wire Line
	3300 4250 4350 4250
Wire Wire Line
	8350 5650 8400 5650
Wire Wire Line
	3750 4350 3950 4350
Wire Wire Line
	3950 4350 3950 4250
Connection ~ 3950 4250
Wire Wire Line
	3450 4350 3350 4350
Wire Wire Line
	2750 4500 3000 4500
Wire Wire Line
	3300 4500 4000 4500
Wire Wire Line
	4000 4500 4000 4350
Wire Wire Line
	4000 4350 4350 4350
Wire Wire Line
	3750 4600 3750 4500
Connection ~ 3750 4500
Wire Wire Line
	3450 4600 3350 4600
Wire Wire Line
	2750 4750 3000 4750
Wire Wire Line
	3300 4750 4050 4750
Wire Wire Line
	4050 4750 4050 4450
Wire Wire Line
	4050 4450 4350 4450
Wire Wire Line
	3750 4850 3750 4750
Connection ~ 3750 4750
Wire Wire Line
	3350 4850 3450 4850
Wire Wire Line
	2750 4950 3000 4950
Wire Wire Line
	3300 4950 4100 4950
Wire Wire Line
	4100 4950 4100 4550
Wire Wire Line
	4100 4550 4350 4550
Wire Wire Line
	3350 5050 3450 5050
Wire Wire Line
	3750 5050 3750 4950
Connection ~ 3750 4950
Wire Wire Line
	2750 5050 3000 5050
Wire Wire Line
	3000 5050 3000 5100
Wire Wire Line
	2750 5150 3000 5150
Wire Wire Line
	3000 5150 3000 5250
Wire Wire Line
	2750 5250 2950 5250
Wire Wire Line
	2950 5250 2950 5400
Wire Wire Line
	2950 5400 3000 5400
Wire Wire Line
	2750 5350 2900 5350
Wire Wire Line
	2900 5350 2900 5550
Wire Wire Line
	2900 5550 3000 5550
Wire Wire Line
	3300 5100 3350 5100
Wire Wire Line
	3350 5100 3350 5150
Wire Wire Line
	3350 5150 4250 5150
Wire Wire Line
	3850 5150 3850 4650
Wire Wire Line
	3850 4650 4350 4650
Wire Wire Line
	3300 5250 4050 5250
Wire Wire Line
	3900 5250 3900 4800
Wire Wire Line
	3900 4800 4150 4800
Wire Wire Line
	4150 4800 4150 4750
Wire Wire Line
	4150 4750 4350 4750
Wire Wire Line
	3300 5400 4250 5400
Wire Wire Line
	3950 5400 3950 4850
Wire Wire Line
	3950 4850 4350 4850
Wire Wire Line
	3300 5550 4200 5550
Wire Wire Line
	4200 4950 4200 5600
Wire Wire Line
	1650 3700 1750 3700
Wire Wire Line
	3700 6450 4000 6450
Wire Wire Line
	3150 6450 3400 6450
Wire Wire Line
	10750 1950 10750 2000
Connection ~ 3850 5150
Wire Wire Line
	4550 5150 4650 5150
Wire Wire Line
	4250 5300 4050 5300
Wire Wire Line
	4050 5300 4050 5250
Connection ~ 3900 5250
Wire Wire Line
	4550 5300 4700 5300
Wire Wire Line
	4250 5400 4250 5450
Connection ~ 3950 5400
Wire Wire Line
	4550 5450 4700 5450
Wire Wire Line
	4200 5600 4250 5600
Connection ~ 4200 5550
Wire Wire Line
	4550 5600 4700 5600
Wire Wire Line
	4200 4950 4350 4950
$Comp
L CONN_02X08 P1
U 1 1
P 4600 4600
F 0 "P1" H 4600 5050 50  0000 C CNN
F 1 "GPIO" V 4600 4600 50  0000 C CNN
F 2 "Pin_Headers:Pin_Header_Straight_2x08" H 4600 3400 60  0001 C CNN
F 3 "" H 4600 3400 60  0000 C CNN
	1    4600 4600
	1    0    0    -1  
$EndComp
$Comp
L GND #PWR016
U 1 1
P 4950 5000
F 0 "#PWR016" H 4950 4750 50  0001 C CNN
F 1 "GND" H 4950 4850 50  0000 C CNN
F 2 "" H 4950 5000 60  0000 C CNN
F 3 "" H 4950 5000 60  0000 C CNN
	1    4950 5000
	1    0    0    -1  
$EndComp
Wire Wire Line
	4850 4250 4950 4250
Wire Wire Line
	4950 4250 4950 5000
Wire Wire Line
	4850 4350 4950 4350
Connection ~ 4950 4350
Wire Wire Line
	4850 4450 4950 4450
Connection ~ 4950 4450
Wire Wire Line
	4850 4550 4950 4550
Connection ~ 4950 4550
Wire Wire Line
	4850 4650 4950 4650
Connection ~ 4950 4650
Wire Wire Line
	4850 4750 4950 4750
Connection ~ 4950 4750
Wire Wire Line
	4850 4850 4950 4850
Connection ~ 4950 4850
Wire Wire Line
	4850 4950 4950 4950
Connection ~ 4950 4950
Wire Wire Line
	8200 2050 8200 2000
Connection ~ 8400 2000
$Comp
L CONN_01X08 P2
U 1 1
P 10150 2900
F 0 "P2" H 10150 3350 50  0000 C CNN
F 1 "ADC" V 10250 2900 50  0000 C CNN
F 2 "Pin_Headers:Pin_Header_Straight_1x08" H 10150 2900 60  0001 C CNN
F 3 "" H 10150 2900 60  0000 C CNN
	1    10150 2900
	1    0    0    -1  
$EndComp
Wire Wire Line
	8200 2000 9150 2000
$Comp
L CONN_01X02 P3
U 1 1
P 10550 2700
F 0 "P3" H 10550 2850 50  0000 C CNN
F 1 "APWR" V 10650 2700 50  0000 C CNN
F 2 "Wire_Connections_Bridges:WireConnection_2.50mmDrill_LargePad" H 10550 2700 60  0001 C CNN
F 3 "" H 10550 2700 60  0000 C CNN
	1    10550 2700
	-1   0    0    1   
$EndComp
Wire Wire Line
	10750 2650 10750 2300
$Comp
L GND #PWR017
U 1 1
P 10850 2850
F 0 "#PWR017" H 10850 2600 50  0001 C CNN
F 1 "GND" H 10850 2700 50  0000 C CNN
F 2 "" H 10850 2850 60  0000 C CNN
F 3 "" H 10850 2850 60  0000 C CNN
	1    10850 2850
	1    0    0    -1  
$EndComp
Wire Wire Line
	10750 2550 10950 2550
Connection ~ 10750 2550
Wire Wire Line
	10950 2750 10750 2750
Wire Wire Line
	10850 2750 10850 2850
Connection ~ 10850 2750
Wire Wire Line
	4050 3500 4050 3600
NoConn ~ 3250 3700
$EndSCHEMATC
